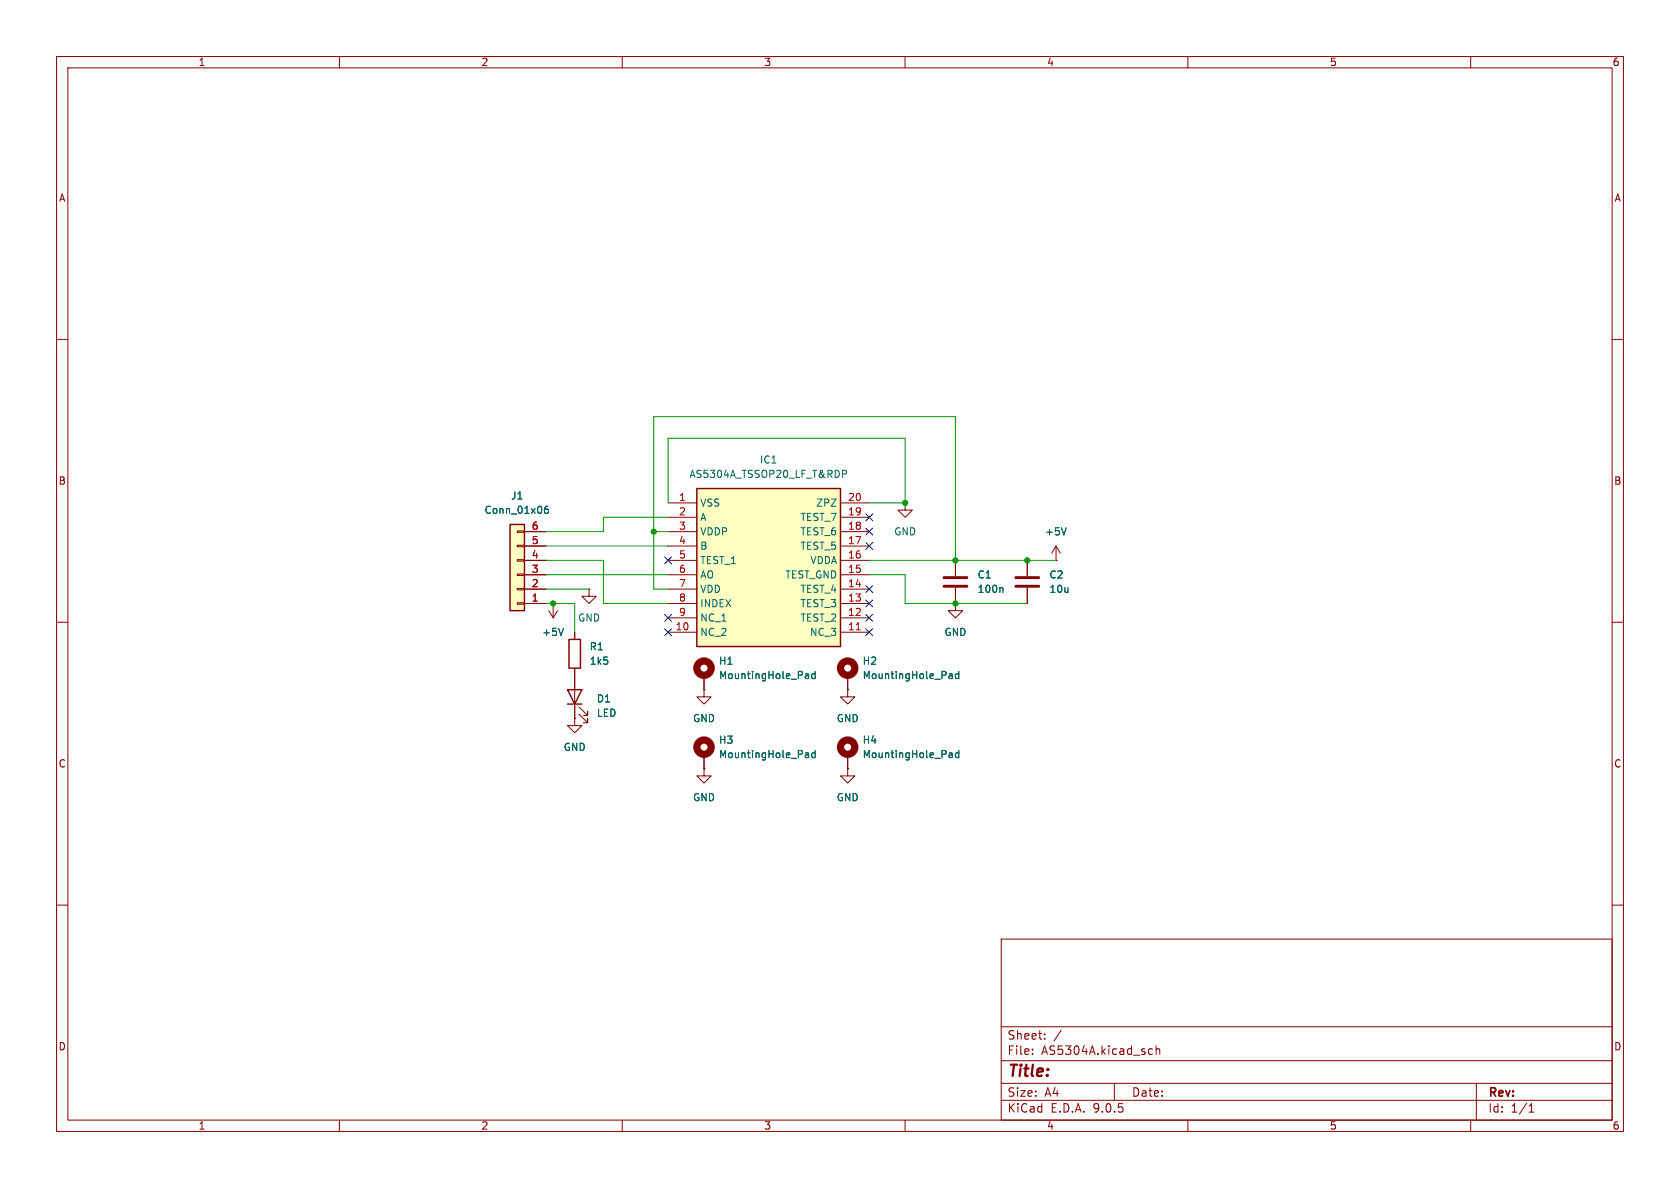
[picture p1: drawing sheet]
(kicad_sch
 (version 20250114)
 (generator "eeschema")
 (generator_version "9.0")
 (paper "A4")
 (lib_symbols
  (symbol "AS5304A_TSSOP20_LF_T&RDP:AS5304A_TSSOP20_LF_T&RDP" (exclude_from_sim no) (in_bom yes) (on_board yes)
   (property "Reference" "IC" (at 31.75 7.62 0) (effects (font (size 1.27 1.27)) (justify left top)))
   (property "Value" "AS5304A_TSSOP20_LF_T&RDP" (at 31.75 5.08 0) (effects (font (size 1.27 1.27)) (justify left top)))
   (property "Footprint" "SOP65P640X120-20N" (at 31.75 -94.92 0) (effects (font (size 1.27 1.27)) (justify left top) (hide yes)))
   (property "Datasheet" "https://look.ams-osram.com/m/6f3f7da07e6fa00/original/AS5304-06-DS000187.pdf" (at 31.75 -194.92 0) (effects (font (size 1.27 1.27)) (justify left top) (hide yes)))
   (property "Description" "Board Mount Hall Effect / Magnetic Sensors AS5304A TSSOP20 LF T&RDP" (at 0 0 0) (effects (font (size 1.27 1.27)) (hide yes)))
   (property "Height" "1.2" (at 31.75 -394.92 0) (effects (font (size 1.27 1.27)) (justify left top) (hide yes)))
   (property "Mouser Part Number" "985-AS5304A-ATSM" (at 31.75 -494.92 0) (effects (font (size 1.27 1.27)) (justify left top) (hide yes)))
   (property "Mouser Price/Stock" "https://www.mouser.co.uk/ProductDetail/ams-OSRAM/AS5304A-TSSOP20-LF-TRDP?qs=17ckDYBRdelPuYzto8BZCA%3D%3D" (at 31.75 -594.92 0) (effects (font (size 1.27 1.27)) (justify left top) (hide yes)))
   (property "Manufacturer_Name" "ams OSRAM" (at 31.75 -694.92 0) (effects (font (size 1.27 1.27)) (justify left top) (hide yes)))
   (property "Manufacturer_Part_Number" "AS5304A TSSOP20 LF T&RDP" (at 31.75 -794.92 0) (effects (font (size 1.27 1.27)) (justify left top) (hide yes)))
   (symbol "AS5304A_TSSOP20_LF_T&RDP_1_1"
    (rectangle (start 5.08 2.54) (end 30.48 -25.4) (stroke (width 0.254) (type default)) (fill (type background)))
    (pin passive line (at 0 0 0) (length 5.08) (name "VSS" (effects (font (size 1.27 1.27)))) (number "1" (effects (font (size 1.27 1.27)))))
    (pin passive line (at 0 -2.54 0) (length 5.08) (name "A" (effects (font (size 1.27 1.27)))) (number "2" (effects (font (size 1.27 1.27)))))
    (pin passive line (at 0 -5.08 0) (length 5.08) (name "VDDP" (effects (font (size 1.27 1.27)))) (number "3" (effects (font (size 1.27 1.27)))))
    (pin passive line (at 0 -7.62 0) (length 5.08) (name "B" (effects (font (size 1.27 1.27)))) (number "4" (effects (font (size 1.27 1.27)))))
    (pin passive line (at 0 -10.16 0) (length 5.08) (name "TEST_1" (effects (font (size 1.27 1.27)))) (number "5" (effects (font (size 1.27 1.27)))))
    (pin passive line (at 0 -12.7 0) (length 5.08) (name "AO" (effects (font (size 1.27 1.27)))) (number "6" (effects (font (size 1.27 1.27)))))
    (pin passive line (at 0 -15.24 0) (length 5.08) (name "VDD" (effects (font (size 1.27 1.27)))) (number "7" (effects (font (size 1.27 1.27)))))
    (pin passive line (at 0 -17.78 0) (length 5.08) (name "INDEX" (effects (font (size 1.27 1.27)))) (number "8" (effects (font (size 1.27 1.27)))))
    (pin passive line (at 0 -20.32 0) (length 5.08) (name "NC_1" (effects (font (size 1.27 1.27)))) (number "9" (effects (font (size 1.27 1.27)))))
    (pin passive line (at 0 -22.86 0) (length 5.08) (name "NC_2" (effects (font (size 1.27 1.27)))) (number "10" (effects (font (size 1.27 1.27)))))
    (pin passive line (at 35.56 0 180) (length 5.08) (name "ZPZ" (effects (font (size 1.27 1.27)))) (number "20" (effects (font (size 1.27 1.27)))))
    (pin passive line (at 35.56 -2.54 180) (length 5.08) (name "TEST_7" (effects (font (size 1.27 1.27)))) (number "19" (effects (font (size 1.27 1.27)))))
    (pin passive line (at 35.56 -5.08 180) (length 5.08) (name "TEST_6" (effects (font (size 1.27 1.27)))) (number "18" (effects (font (size 1.27 1.27)))))
    (pin passive line (at 35.56 -7.62 180) (length 5.08) (name "TEST_5" (effects (font (size 1.27 1.27)))) (number "17" (effects (font (size 1.27 1.27)))))
    (pin passive line (at 35.56 -10.16 180) (length 5.08) (name "VDDA" (effects (font (size 1.27 1.27)))) (number "16" (effects (font (size 1.27 1.27)))))
    (pin passive line (at 35.56 -12.7 180) (length 5.08) (name "TEST_GND" (effects (font (size 1.27 1.27)))) (number "15" (effects (font (size 1.27 1.27)))))
    (pin passive line (at 35.56 -15.24 180) (length 5.08) (name "TEST_4" (effects (font (size 1.27 1.27)))) (number "14" (effects (font (size 1.27 1.27)))))
    (pin passive line (at 35.56 -17.78 180) (length 5.08) (name "TEST_3" (effects (font (size 1.27 1.27)))) (number "13" (effects (font (size 1.27 1.27)))))
    (pin passive line (at 35.56 -20.32 180) (length 5.08) (name "TEST_2" (effects (font (size 1.27 1.27)))) (number "12" (effects (font (size 1.27 1.27)))))
    (pin passive line (at 35.56 -22.86 180) (length 5.08) (name "NC_3" (effects (font (size 1.27 1.27)))) (number "11" (effects (font (size 1.27 1.27))))))
   (embedded_fonts no))
  (symbol "Connector_Generic:Conn_01x06"
   (pin_names
    (offset 1.016) (hide yes)) (exclude_from_sim no) (in_bom yes) (on_board yes)
   (property "Reference" "J" (at 0 7.62 0) (effects (font (size 1.27 1.27))))
   (property "Value" "Conn_01x06" (at 0 -10.16 0) (effects (font (size 1.27 1.27))))
   (property "Footprint" "" (at 0 0 0) (effects (font (size 1.27 1.27)) (hide yes)))
   (property "Datasheet" "~" (at 0 0 0) (effects (font (size 1.27 1.27)) (hide yes)))
   (property "Description" "Generic connector, single row, 01x06, script generated (kicad-library-utils/schlib/autogen/connector/)" (at 0 0 0) (effects (font (size 1.27 1.27)) (hide yes)))
   (symbol "Conn_01x06_1_1"
    (rectangle (start -1.27 6.35) (end 1.27 -8.89) (stroke (width 0.254) (type default)) (fill (type background)))
    (rectangle (start -1.27 5.207) (end 0 4.953) (stroke (width 0.1524) (type default)) (fill (type none)))
    (rectangle (start -1.27 2.667) (end 0 2.413) (stroke (width 0.1524) (type default)) (fill (type none)))
    (rectangle (start -1.27 0.127) (end 0 -0.127) (stroke (width 0.1524) (type default)) (fill (type none)))
    (rectangle (start -1.27 -2.413) (end 0 -2.667) (stroke (width 0.1524) (type default)) (fill (type none)))
    (rectangle (start -1.27 -4.953) (end 0 -5.207) (stroke (width 0.1524) (type default)) (fill (type none)))
    (rectangle (start -1.27 -7.493) (end 0 -7.747) (stroke (width 0.1524) (type default)) (fill (type none)))
    (pin passive line (at -5.08 5.08 0) (length 3.81) (name "Pin_1" (effects (font (size 1.27 1.27)))) (number "1" (effects (font (size 1.27 1.27)))))
    (pin passive line (at -5.08 2.54 0) (length 3.81) (name "Pin_2" (effects (font (size 1.27 1.27)))) (number "2" (effects (font (size 1.27 1.27)))))
    (pin passive line (at -5.08 0 0) (length 3.81) (name "Pin_3" (effects (font (size 1.27 1.27)))) (number "3" (effects (font (size 1.27 1.27)))))
    (pin passive line (at -5.08 -2.54 0) (length 3.81) (name "Pin_4" (effects (font (size 1.27 1.27)))) (number "4" (effects (font (size 1.27 1.27)))))
    (pin passive line (at -5.08 -5.08 0) (length 3.81) (name "Pin_5" (effects (font (size 1.27 1.27)))) (number "5" (effects (font (size 1.27 1.27)))))
    (pin passive line (at -5.08 -7.62 0) (length 3.81) (name "Pin_6" (effects (font (size 1.27 1.27)))) (number "6" (effects (font (size 1.27 1.27))))))
   (embedded_fonts no))
  (symbol "Device:C"
   (pin_numbers (hide yes))
   (pin_names
    (offset 0.254)) (exclude_from_sim no) (in_bom yes) (on_board yes)
   (property "Reference" "C" (at 0.635 2.54 0) (effects (font (size 1.27 1.27)) (justify left)))
   (property "Value" "C" (at 0.635 -2.54 0) (effects (font (size 1.27 1.27)) (justify left)))
   (property "Footprint" "" (at 0.9652 -3.81 0) (effects (font (size 1.27 1.27)) (hide yes)))
   (property "Datasheet" "~" (at 0 0 0) (effects (font (size 1.27 1.27)) (hide yes)))
   (property "Description" "Unpolarized capacitor" (at 0 0 0) (effects (font (size 1.27 1.27)) (hide yes)))
   (symbol "C_0_1"
    (polyline (pts (xy -2.032 0.762) (xy 2.032 0.762)) (stroke (width 0.508) (type default)) (fill (type none)))
    (polyline (pts (xy -2.032 -0.762) (xy 2.032 -0.762)) (stroke (width 0.508) (type default)) (fill (type none))))
   (symbol "C_1_1"
    (pin passive line (at 0 3.81 270) (length 2.794) (name "~" (effects (font (size 1.27 1.27)))) (number "1" (effects (font (size 1.27 1.27)))))
    (pin passive line (at 0 -3.81 90) (length 2.794) (name "~" (effects (font (size 1.27 1.27)))) (number "2" (effects (font (size 1.27 1.27))))))
   (embedded_fonts no))
  (symbol "Device:LED"
   (pin_numbers (hide yes))
   (pin_names
    (offset 1.016) (hide yes)) (exclude_from_sim no) (in_bom yes) (on_board yes)
   (property "Reference" "D" (at 0 2.54 0) (effects (font (size 1.27 1.27))))
   (property "Value" "LED" (at 0 -2.54 0) (effects (font (size 1.27 1.27))))
   (property "Footprint" "" (at 0 0 0) (effects (font (size 1.27 1.27)) (hide yes)))
   (property "Datasheet" "~" (at 0 0 0) (effects (font (size 1.27 1.27)) (hide yes)))
   (property "Description" "Light emitting diode" (at 0 0 0) (effects (font (size 1.27 1.27)) (hide yes)))
   (property "Sim.Pins" "1=K 2=A" (at 0 0 0) (effects (font (size 1.27 1.27)) (hide yes)))
   (symbol "LED_0_1"
    (polyline (pts (xy -3.048 -0.762) (xy -4.572 -2.286) (xy -3.81 -2.286) (xy -4.572 -2.286) (xy -4.572 -1.524)) (stroke (width 0) (type default)) (fill (type none)))
    (polyline (pts (xy -1.778 -0.762) (xy -3.302 -2.286) (xy -2.54 -2.286) (xy -3.302 -2.286) (xy -3.302 -1.524)) (stroke (width 0) (type default)) (fill (type none)))
    (polyline (pts (xy -1.27 0) (xy 1.27 0)) (stroke (width 0) (type default)) (fill (type none)))
    (polyline (pts (xy -1.27 -1.27) (xy -1.27 1.27)) (stroke (width 0.254) (type default)) (fill (type none)))
    (polyline (pts (xy 1.27 -1.27) (xy 1.27 1.27) (xy -1.27 0) (xy 1.27 -1.27)) (stroke (width 0.254) (type default)) (fill (type none))))
   (symbol "LED_1_1"
    (pin passive line (at -3.81 0 0) (length 2.54) (name "K" (effects (font (size 1.27 1.27)))) (number "1" (effects (font (size 1.27 1.27)))))
    (pin passive line (at 3.81 0 180) (length 2.54) (name "A" (effects (font (size 1.27 1.27)))) (number "2" (effects (font (size 1.27 1.27))))))
   (embedded_fonts no))
  (symbol "Device:R"
   (pin_numbers (hide yes))
   (pin_names
    (offset 0)) (exclude_from_sim no) (in_bom yes) (on_board yes)
   (property "Reference" "R" (at 2.032 0 90) (effects (font (size 1.27 1.27))))
   (property "Value" "R" (at 0 0 90) (effects (font (size 1.27 1.27))))
   (property "Footprint" "" (at -1.778 0 90) (effects (font (size 1.27 1.27)) (hide yes)))
   (property "Datasheet" "~" (at 0 0 0) (effects (font (size 1.27 1.27)) (hide yes)))
   (property "Description" "Resistor" (at 0 0 0) (effects (font (size 1.27 1.27)) (hide yes)))
   (symbol "R_0_1"
    (rectangle (start -1.016 -2.54) (end 1.016 2.54) (stroke (width 0.254) (type default)) (fill (type none))))
   (symbol "R_1_1"
    (pin passive line (at 0 3.81 270) (length 1.27) (name "~" (effects (font (size 1.27 1.27)))) (number "1" (effects (font (size 1.27 1.27)))))
    (pin passive line (at 0 -3.81 90) (length 1.27) (name "~" (effects (font (size 1.27 1.27)))) (number "2" (effects (font (size 1.27 1.27))))))
   (embedded_fonts no))
  (symbol "Mechanical:MountingHole_Pad"
   (pin_numbers (hide yes))
   (pin_names
    (offset 1.016) (hide yes)) (exclude_from_sim no) (in_bom no) (on_board yes)
   (property "Reference" "H" (at 0 6.35 0) (effects (font (size 1.27 1.27))))
   (property "Value" "MountingHole_Pad" (at 0 4.445 0) (effects (font (size 1.27 1.27))))
   (property "Footprint" "" (at 0 0 0) (effects (font (size 1.27 1.27)) (hide yes)))
   (property "Datasheet" "~" (at 0 0 0) (effects (font (size 1.27 1.27)) (hide yes)))
   (property "Description" "Mounting Hole with connection" (at 0 0 0) (effects (font (size 1.27 1.27)) (hide yes)))
   (symbol "MountingHole_Pad_0_1"
    (circle (center 0 1.27) (radius 1.27) (stroke (width 1.27) (type default)) (fill (type none))))
   (symbol "MountingHole_Pad_1_1"
    (pin input line (at 0 -2.54 90) (length 2.54) (name "1" (effects (font (size 1.27 1.27)))) (number "1" (effects (font (size 1.27 1.27))))))
   (embedded_fonts no))
  (symbol "power:+5V"
   (power)
   (pin_numbers (hide yes))
   (pin_names
    (offset 0) (hide yes)) (exclude_from_sim no) (in_bom yes) (on_board yes)
   (property "Reference" "#PWR" (at 0 -3.81 0) (effects (font (size 1.27 1.27)) (hide yes)))
   (property "Value" "+5V" (at 0 3.556 0) (effects (font (size 1.27 1.27))))
   (property "Footprint" "" (at 0 0 0) (effects (font (size 1.27 1.27)) (hide yes)))
   (property "Datasheet" "" (at 0 0 0) (effects (font (size 1.27 1.27)) (hide yes)))
   (property "Description" "Power symbol creates a global label with name \"+5V\"" (at 0 0 0) (effects (font (size 1.27 1.27)) (hide yes)))
   (symbol "+5V_0_1"
    (polyline (pts (xy -0.762 1.27) (xy 0 2.54)) (stroke (width 0) (type default)) (fill (type none)))
    (polyline (pts (xy 0 2.54) (xy 0.762 1.27)) (stroke (width 0) (type default)) (fill (type none)))
    (polyline (pts (xy 0 0) (xy 0 2.54)) (stroke (width 0) (type default)) (fill (type none))))
   (symbol "+5V_1_1"
    (pin power_in line (at 0 0 90) (length 0) (name "~" (effects (font (size 1.27 1.27)))) (number "1" (effects (font (size 1.27 1.27))))))
   (embedded_fonts no))
  (symbol "power:GND"
   (power)
   (pin_numbers (hide yes))
   (pin_names
    (offset 0) (hide yes)) (exclude_from_sim no) (in_bom yes) (on_board yes)
   (property "Reference" "#PWR" (at 0 -6.35 0) (effects (font (size 1.27 1.27)) (hide yes)))
   (property "Value" "GND" (at 0 -3.81 0) (effects (font (size 1.27 1.27))))
   (property "Footprint" "" (at 0 0 0) (effects (font (size 1.27 1.27)) (hide yes)))
   (property "Datasheet" "" (at 0 0 0) (effects (font (size 1.27 1.27)) (hide yes)))
   (property "Description" "Power symbol creates a global label with name \"GND\" , ground" (at 0 0 0) (effects (font (size 1.27 1.27)) (hide yes)))
   (symbol "GND_0_1"
    (polyline (pts (xy 0 0) (xy 0 -1.27) (xy 1.27 -1.27) (xy 0 -2.54) (xy -1.27 -1.27) (xy 0 -1.27)) (stroke (width 0) (type default)) (fill (type none))))
   (symbol "GND_1_1"
    (pin power_in line (at 0 0 270) (length 0) (name "~" (effects (font (size 1.27 1.27)))) (number "1" (effects (font (size 1.27 1.27))))))
   (embedded_fonts no)))
 (junction
  (at 160.02 88.9)
  (diameter 0)
  (color 0 0 0 0))
 (junction
  (at 115.57 93.98)
  (diameter 0)
  (color 0 0 0 0))
 (junction
  (at 97.79 106.68)
  (diameter 0)
  (color 0 0 0 0))
 (junction
  (at 168.91 99.06)
  (diameter 0)
  (color 0 0 0 0))
 (junction
  (at 181.61 99.06)
  (diameter 0)
  (color 0 0 0 0))
 (junction
  (at 168.91 106.68)
  (diameter 0)
  (color 0 0 0 0))
 (no_connect
  (at 153.67 104.14))
 (no_connect
  (at 153.67 91.44))
 (no_connect
  (at 153.67 106.68))
 (no_connect
  (at 153.67 96.52))
 (no_connect
  (at 153.67 109.22))
 (no_connect
  (at 118.11 109.22))
 (no_connect
  (at 118.11 111.76))
 (no_connect
  (at 153.67 111.76))
 (no_connect
  (at 153.67 93.98))
 (no_connect
  (at 118.11 99.06))
 (wire
  (pts (xy 153.67 88.9) (xy 160.02 88.9))
  (stroke (width 0) (type default)))
 (wire
  (pts (xy 168.91 99.06) (xy 168.91 73.66))
  (stroke (width 0) (type default)))
 (wire
  (pts (xy 106.68 99.06) (xy 96.52 99.06))
  (stroke (width 0) (type default)))
 (wire
  (pts (xy 168.91 106.68) (xy 181.61 106.68))
  (stroke (width 0) (type default)))
 (wire
  (pts (xy 115.57 93.98) (xy 115.57 104.14))
  (stroke (width 0) (type default)))
 (wire
  (pts (xy 115.57 104.14) (xy 118.11 104.14))
  (stroke (width 0) (type default)))
 (wire
  (pts (xy 160.02 77.47) (xy 160.02 88.9))
  (stroke (width 0) (type default)))
 (wire
  (pts (xy 160.02 101.6) (xy 160.02 106.68))
  (stroke (width 0) (type default)))
 (wire
  (pts (xy 106.68 91.44) (xy 106.68 93.98))
  (stroke (width 0) (type default)))
 (wire
  (pts (xy 115.57 93.98) (xy 118.11 93.98))
  (stroke (width 0) (type default)))
 (wire
  (pts (xy 101.6 106.68) (xy 97.79 106.68))
  (stroke (width 0) (type default)))
 (wire
  (pts (xy 106.68 106.68) (xy 106.68 99.06))
  (stroke (width 0) (type default)))
 (wire
  (pts (xy 96.52 101.6) (xy 118.11 101.6))
  (stroke (width 0) (type default)))
 (wire
  (pts (xy 118.11 77.47) (xy 160.02 77.47))
  (stroke (width 0) (type default)))
 (wire
  (pts (xy 96.52 104.14) (xy 104.14 104.14))
  (stroke (width 0) (type default)))
 (wire
  (pts (xy 96.52 96.52) (xy 118.11 96.52))
  (stroke (width 0) (type default)))
 (wire
  (pts (xy 186.69 99.06) (xy 181.61 99.06))
  (stroke (width 0) (type default)))
 (wire
  (pts (xy 115.57 73.66) (xy 115.57 93.98))
  (stroke (width 0) (type default)))
 (wire
  (pts (xy 181.61 99.06) (xy 168.91 99.06))
  (stroke (width 0) (type default)))
 (wire
  (pts (xy 153.67 101.6) (xy 160.02 101.6))
  (stroke (width 0) (type default)))
 (wire
  (pts (xy 160.02 106.68) (xy 168.91 106.68))
  (stroke (width 0) (type default)))
 (wire
  (pts (xy 153.67 99.06) (xy 168.91 99.06))
  (stroke (width 0) (type default)))
 (wire
  (pts (xy 118.11 106.68) (xy 106.68 106.68))
  (stroke (width 0) (type default)))
 (wire
  (pts (xy 96.52 106.68) (xy 97.79 106.68))
  (stroke (width 0) (type default)))
 (wire
  (pts (xy 168.91 73.66) (xy 115.57 73.66))
  (stroke (width 0) (type default)))
 (wire
  (pts (xy 118.11 91.44) (xy 106.68 91.44))
  (stroke (width 0) (type default)))
 (wire
  (pts (xy 96.52 93.98) (xy 106.68 93.98))
  (stroke (width 0) (type default)))
 (wire
  (pts (xy 101.6 111.76) (xy 101.6 106.68))
  (stroke (width 0) (type default)))
 (wire
  (pts (xy 118.11 88.9) (xy 118.11 77.47))
  (stroke (width 0) (type default)))
 (symbol
  (lib_id "Connector_Generic:Conn_01x06")
  (at 91.44 101.6 180)
  (unit 1)
  (exclude_from_sim no)
  (in_bom yes)
  (on_board yes)
  (dnp no)
  (fields_autoplaced yes)
  (property "Reference" "J1" (at 91.44 87.63 0) (effects (font (size 1.27 1.27))))
  (property "Value" "Conn_01x06" (at 91.44 90.17 0) (effects (font (size 1.27 1.27))))
  (property "Footprint" "Connector_PinHeader_2.54mm:PinHeader_1x06_P2.54mm_Vertical" (at 91.44 101.6 0) (effects (font (size 1.27 1.27)) (hide yes)))
  (property "Datasheet" "~" (at 91.44 101.6 0) (effects (font (size 1.27 1.27)) (hide yes)))
  (property "Description" "Generic connector, single row, 01x06, script generated (kicad-library-utils/schlib/autogen/connector/)" (at 91.44 101.6 0) (effects (font (size 1.27 1.27)) (hide yes)))
  (pin "1")
  (pin "3")
  (pin "4")
  (pin "2")
  (pin "6")
  (pin "5"))
 (symbol
  (lib_id "power:GND")
  (at 149.86 135.89 0)
  (unit 1)
  (exclude_from_sim no)
  (in_bom yes)
  (on_board yes)
  (dnp no)
  (fields_autoplaced yes)
  (property "Reference" "#PWR09" (at 149.86 142.24 0) (effects (font (size 1.27 1.27)) (hide yes)))
  (property "Value" "GND" (at 149.86 140.97 0) (effects (font (size 1.27 1.27))))
  (property "Footprint" "" (at 149.86 135.89 0) (effects (font (size 1.27 1.27)) (hide yes)))
  (property "Datasheet" "" (at 149.86 135.89 0) (effects (font (size 1.27 1.27)) (hide yes)))
  (property "Description" "Power symbol creates a global label with name \"GND\" , ground" (at 149.86 135.89 0) (effects (font (size 1.27 1.27)) (hide yes)))
  (pin "1"))
 (symbol
  (lib_id "power:GND")
  (at 104.14 104.14 0)
  (unit 1)
  (exclude_from_sim no)
  (in_bom yes)
  (on_board yes)
  (dnp no)
  (fields_autoplaced yes)
  (property "Reference" "#PWR04" (at 104.14 110.49 0) (effects (font (size 1.27 1.27)) (hide yes)))
  (property "Value" "GND" (at 104.14 109.22 0) (effects (font (size 1.27 1.27))))
  (property "Footprint" "" (at 104.14 104.14 0) (effects (font (size 1.27 1.27)) (hide yes)))
  (property "Datasheet" "" (at 104.14 104.14 0) (effects (font (size 1.27 1.27)) (hide yes)))
  (property "Description" "Power symbol creates a global label with name \"GND\" , ground" (at 104.14 104.14 0) (effects (font (size 1.27 1.27)) (hide yes)))
  (pin "1"))
 (symbol
  (lib_id "Mechanical:MountingHole_Pad")
  (at 149.86 119.38 0)
  (unit 1)
  (exclude_from_sim no)
  (in_bom no)
  (on_board yes)
  (dnp no)
  (fields_autoplaced yes)
  (property "Reference" "H2" (at 152.4 116.8399 0) (effects (font (size 1.27 1.27)) (justify left)))
  (property "Value" "MountingHole_Pad" (at 152.4 119.3799 0) (effects (font (size 1.27 1.27)) (justify left)))
  (property "Footprint" "MountingHole:MountingHole_3.2mm_M3_DIN965_Pad" (at 149.86 119.38 0) (effects (font (size 1.27 1.27)) (hide yes)))
  (property "Datasheet" "~" (at 149.86 119.38 0) (effects (font (size 1.27 1.27)) (hide yes)))
  (property "Description" "Mounting Hole with connection" (at 149.86 119.38 0) (effects (font (size 1.27 1.27)) (hide yes)))
  (pin "1"))
 (symbol
  (lib_id "power:GND")
  (at 101.6 127 0)
  (unit 1)
  (exclude_from_sim no)
  (in_bom yes)
  (on_board yes)
  (dnp no)
  (fields_autoplaced yes)
  (property "Reference" "#PWR010" (at 101.6 133.35 0) (effects (font (size 1.27 1.27)) (hide yes)))
  (property "Value" "GND" (at 101.6 132.08 0) (effects (font (size 1.27 1.27))))
  (property "Footprint" "" (at 101.6 127 0) (effects (font (size 1.27 1.27)) (hide yes)))
  (property "Datasheet" "" (at 101.6 127 0) (effects (font (size 1.27 1.27)) (hide yes)))
  (property "Description" "Power symbol creates a global label with name \"GND\" , ground" (at 101.6 127 0) (effects (font (size 1.27 1.27)) (hide yes)))
  (pin "1"))
 (symbol
  (lib_id "power:+5V")
  (at 97.79 106.68 180)
  (unit 1)
  (exclude_from_sim no)
  (in_bom yes)
  (on_board yes)
  (dnp no)
  (fields_autoplaced yes)
  (property "Reference" "#PWR05" (at 97.79 102.87 0) (effects (font (size 1.27 1.27)) (hide yes)))
  (property "Value" "+5V" (at 97.79 111.76 0) (effects (font (size 1.27 1.27))))
  (property "Footprint" "" (at 97.79 106.68 0) (effects (font (size 1.27 1.27)) (hide yes)))
  (property "Datasheet" "" (at 97.79 106.68 0) (effects (font (size 1.27 1.27)) (hide yes)))
  (property "Description" "Power symbol creates a global label with name \"+5V\"" (at 97.79 106.68 0) (effects (font (size 1.27 1.27)) (hide yes)))
  (pin "1"))
 (symbol
  (lib_id "power:GND")
  (at 124.46 121.92 0)
  (unit 1)
  (exclude_from_sim no)
  (in_bom yes)
  (on_board yes)
  (dnp no)
  (fields_autoplaced yes)
  (property "Reference" "#PWR06" (at 124.46 128.27 0) (effects (font (size 1.27 1.27)) (hide yes)))
  (property "Value" "GND" (at 124.46 127 0) (effects (font (size 1.27 1.27))))
  (property "Footprint" "" (at 124.46 121.92 0) (effects (font (size 1.27 1.27)) (hide yes)))
  (property "Datasheet" "" (at 124.46 121.92 0) (effects (font (size 1.27 1.27)) (hide yes)))
  (property "Description" "Power symbol creates a global label with name \"GND\" , ground" (at 124.46 121.92 0) (effects (font (size 1.27 1.27)) (hide yes)))
  (pin "1"))
 (symbol
  (lib_id "Device:C")
  (at 181.61 102.87 0)
  (unit 1)
  (exclude_from_sim no)
  (in_bom yes)
  (on_board yes)
  (dnp no)
  (fields_autoplaced yes)
  (property "Reference" "C2" (at 185.42 101.5999 0) (effects (font (size 1.27 1.27)) (justify left)))
  (property "Value" "10u" (at 185.42 104.1399 0) (effects (font (size 1.27 1.27)) (justify left)))
  (property "Footprint" "Capacitor_SMD:C_1206_3216Metric_Pad1.33x1.80mm_HandSolder" (at 182.5752 106.68 0) (effects (font (size 1.27 1.27)) (hide yes)))
  (property "Datasheet" "~" (at 181.61 102.87 0) (effects (font (size 1.27 1.27)) (hide yes)))
  (property "Description" "Unpolarized capacitor" (at 181.61 102.87 0) (effects (font (size 1.27 1.27)) (hide yes)))
  (pin "2")
  (pin "1"))
 (symbol
  (lib_id "Mechanical:MountingHole_Pad")
  (at 124.46 133.35 0)
  (unit 1)
  (exclude_from_sim no)
  (in_bom no)
  (on_board yes)
  (dnp no)
  (fields_autoplaced yes)
  (property "Reference" "H3" (at 127 130.8099 0) (effects (font (size 1.27 1.27)) (justify left)))
  (property "Value" "MountingHole_Pad" (at 127 133.3499 0) (effects (font (size 1.27 1.27)) (justify left)))
  (property "Footprint" "MountingHole:MountingHole_3.2mm_M3_DIN965_Pad" (at 124.46 133.35 0) (effects (font (size 1.27 1.27)) (hide yes)))
  (property "Datasheet" "~" (at 124.46 133.35 0) (effects (font (size 1.27 1.27)) (hide yes)))
  (property "Description" "Mounting Hole with connection" (at 124.46 133.35 0) (effects (font (size 1.27 1.27)) (hide yes)))
  (pin "1"))
 (symbol
  (lib_id "power:+5V")
  (at 186.69 99.06 0)
  (unit 1)
  (exclude_from_sim no)
  (in_bom yes)
  (on_board yes)
  (dnp no)
  (fields_autoplaced yes)
  (property "Reference" "#PWR02" (at 186.69 102.87 0) (effects (font (size 1.27 1.27)) (hide yes)))
  (property "Value" "+5V" (at 186.69 93.98 0) (effects (font (size 1.27 1.27))))
  (property "Footprint" "" (at 186.69 99.06 0) (effects (font (size 1.27 1.27)) (hide yes)))
  (property "Datasheet" "" (at 186.69 99.06 0) (effects (font (size 1.27 1.27)) (hide yes)))
  (property "Description" "Power symbol creates a global label with name \"+5V\"" (at 186.69 99.06 0) (effects (font (size 1.27 1.27)) (hide yes)))
  (pin "1"))
 (symbol
  (lib_id "Device:R")
  (at 101.6 115.57 0)
  (unit 1)
  (exclude_from_sim no)
  (in_bom yes)
  (on_board yes)
  (dnp no)
  (fields_autoplaced yes)
  (property "Reference" "R1" (at 104.14 114.2999 0) (effects (font (size 1.27 1.27)) (justify left)))
  (property "Value" "1k5" (at 104.14 116.8399 0) (effects (font (size 1.27 1.27)) (justify left)))
  (property "Footprint" "Resistor_SMD:R_1206_3216Metric_Pad1.30x1.75mm_HandSolder" (at 99.822 115.57 90) (effects (font (size 1.27 1.27)) (hide yes)))
  (property "Datasheet" "~" (at 101.6 115.57 0) (effects (font (size 1.27 1.27)) (hide yes)))
  (property "Description" "Resistor" (at 101.6 115.57 0) (effects (font (size 1.27 1.27)) (hide yes)))
  (pin "2")
  (pin "1"))
 (symbol
  (lib_id "Device:LED")
  (at 101.6 123.19 90)
  (unit 1)
  (exclude_from_sim no)
  (in_bom yes)
  (on_board yes)
  (dnp no)
  (fields_autoplaced yes)
  (property "Reference" "D1" (at 105.41 123.5074 90) (effects (font (size 1.27 1.27)) (justify right)))
  (property "Value" "LED" (at 105.41 126.0474 90) (effects (font (size 1.27 1.27)) (justify right)))
  (property "Footprint" "LED_SMD:LED_1206_3216Metric_Pad1.42x1.75mm_HandSolder" (at 101.6 123.19 0) (effects (font (size 1.27 1.27)) (hide yes)))
  (property "Datasheet" "~" (at 101.6 123.19 0) (effects (font (size 1.27 1.27)) (hide yes)))
  (property "Description" "Light emitting diode" (at 101.6 123.19 0) (effects (font (size 1.27 1.27)) (hide yes)))
  (property "Sim.Pins" "1=K 2=A" (at 101.6 123.19 0) (effects (font (size 1.27 1.27)) (hide yes)))
  (pin "1")
  (pin "2"))
 (symbol
  (lib_id "Mechanical:MountingHole_Pad")
  (at 124.46 119.38 0)
  (unit 1)
  (exclude_from_sim no)
  (in_bom no)
  (on_board yes)
  (dnp no)
  (fields_autoplaced yes)
  (property "Reference" "H1" (at 127 116.8399 0) (effects (font (size 1.27 1.27)) (justify left)))
  (property "Value" "MountingHole_Pad" (at 127 119.3799 0) (effects (font (size 1.27 1.27)) (justify left)))
  (property "Footprint" "MountingHole:MountingHole_3.2mm_M3_DIN965_Pad" (at 124.46 119.38 0) (effects (font (size 1.27 1.27)) (hide yes)))
  (property "Datasheet" "~" (at 124.46 119.38 0) (effects (font (size 1.27 1.27)) (hide yes)))
  (property "Description" "Mounting Hole with connection" (at 124.46 119.38 0) (effects (font (size 1.27 1.27)) (hide yes)))
  (pin "1"))
 (symbol
  (lib_id "Mechanical:MountingHole_Pad")
  (at 149.86 133.35 0)
  (unit 1)
  (exclude_from_sim no)
  (in_bom no)
  (on_board yes)
  (dnp no)
  (fields_autoplaced yes)
  (property "Reference" "H4" (at 152.4 130.8099 0) (effects (font (size 1.27 1.27)) (justify left)))
  (property "Value" "MountingHole_Pad" (at 152.4 133.3499 0) (effects (font (size 1.27 1.27)) (justify left)))
  (property "Footprint" "MountingHole:MountingHole_3.2mm_M3_DIN965_Pad" (at 149.86 133.35 0) (effects (font (size 1.27 1.27)) (hide yes)))
  (property "Datasheet" "~" (at 149.86 133.35 0) (effects (font (size 1.27 1.27)) (hide yes)))
  (property "Description" "Mounting Hole with connection" (at 149.86 133.35 0) (effects (font (size 1.27 1.27)) (hide yes)))
  (pin "1"))
 (symbol
  (lib_id "power:GND")
  (at 149.86 121.92 0)
  (unit 1)
  (exclude_from_sim no)
  (in_bom yes)
  (on_board yes)
  (dnp no)
  (fields_autoplaced yes)
  (property "Reference" "#PWR07" (at 149.86 128.27 0) (effects (font (size 1.27 1.27)) (hide yes)))
  (property "Value" "GND" (at 149.86 127 0) (effects (font (size 1.27 1.27))))
  (property "Footprint" "" (at 149.86 121.92 0) (effects (font (size 1.27 1.27)) (hide yes)))
  (property "Datasheet" "" (at 149.86 121.92 0) (effects (font (size 1.27 1.27)) (hide yes)))
  (property "Description" "Power symbol creates a global label with name \"GND\" , ground" (at 149.86 121.92 0) (effects (font (size 1.27 1.27)) (hide yes)))
  (pin "1"))
 (symbol
  (lib_id "power:GND")
  (at 168.91 106.68 0)
  (unit 1)
  (exclude_from_sim no)
  (in_bom yes)
  (on_board yes)
  (dnp no)
  (fields_autoplaced yes)
  (property "Reference" "#PWR03" (at 168.91 113.03 0) (effects (font (size 1.27 1.27)) (hide yes)))
  (property "Value" "GND" (at 168.91 111.76 0) (effects (font (size 1.27 1.27))))
  (property "Footprint" "" (at 168.91 106.68 0) (effects (font (size 1.27 1.27)) (hide yes)))
  (property "Datasheet" "" (at 168.91 106.68 0) (effects (font (size 1.27 1.27)) (hide yes)))
  (property "Description" "Power symbol creates a global label with name \"GND\" , ground" (at 168.91 106.68 0) (effects (font (size 1.27 1.27)) (hide yes)))
  (pin "1"))
 (symbol
  (lib_id "Device:C")
  (at 168.91 102.87 0)
  (unit 1)
  (exclude_from_sim no)
  (in_bom yes)
  (on_board yes)
  (dnp no)
  (fields_autoplaced yes)
  (property "Reference" "C1" (at 172.72 101.5999 0) (effects (font (size 1.27 1.27)) (justify left)))
  (property "Value" "100n" (at 172.72 104.1399 0) (effects (font (size 1.27 1.27)) (justify left)))
  (property "Footprint" "Capacitor_SMD:C_0805_2012Metric_Pad1.18x1.45mm_HandSolder" (at 169.8752 106.68 0) (effects (font (size 1.27 1.27)) (hide yes)))
  (property "Datasheet" "~" (at 168.91 102.87 0) (effects (font (size 1.27 1.27)) (hide yes)))
  (property "Description" "Unpolarized capacitor" (at 168.91 102.87 0) (effects (font (size 1.27 1.27)) (hide yes)))
  (pin "2")
  (pin "1"))
 (symbol
  (lib_id "power:GND")
  (at 124.46 135.89 0)
  (unit 1)
  (exclude_from_sim no)
  (in_bom yes)
  (on_board yes)
  (dnp no)
  (fields_autoplaced yes)
  (property "Reference" "#PWR08" (at 124.46 142.24 0) (effects (font (size 1.27 1.27)) (hide yes)))
  (property "Value" "GND" (at 124.46 140.97 0) (effects (font (size 1.27 1.27))))
  (property "Footprint" "" (at 124.46 135.89 0) (effects (font (size 1.27 1.27)) (hide yes)))
  (property "Datasheet" "" (at 124.46 135.89 0) (effects (font (size 1.27 1.27)) (hide yes)))
  (property "Description" "Power symbol creates a global label with name \"GND\" , ground" (at 124.46 135.89 0) (effects (font (size 1.27 1.27)) (hide yes)))
  (pin "1"))
 (symbol
  (lib_id "AS5304A_TSSOP20_LF_T&RDP:AS5304A_TSSOP20_LF_T&RDP")
  (at 118.11 88.9 0)
  (unit 1)
  (exclude_from_sim no)
  (in_bom yes)
  (on_board yes)
  (dnp no)
  (fields_autoplaced yes)
  (property "Reference" "IC1" (at 135.89 81.28 0) (effects (font (size 1.27 1.27))))
  (property "Value" "AS5304A_TSSOP20_LF_T&RDP" (at 135.89 83.82 0) (effects (font (size 1.27 1.27))))
  (property "Footprint" "My_footprints:SOP65P640X120-20N" (at 149.86 183.82 0) (effects (font (size 1.27 1.27)) (justify left top) (hide yes)))
  (property "Datasheet" "https://look.ams-osram.com/m/6f3f7da07e6fa00/original/AS5304-06-DS000187.pdf" (at 149.86 283.82 0) (effects (font (size 1.27 1.27)) (justify left top) (hide yes)))
  (property "Description" "Board Mount Hall Effect / Magnetic Sensors AS5304A TSSOP20 LF T&RDP" (at 118.11 88.9 0) (effects (font (size 1.27 1.27)) (hide yes)))
  (property "Height" "1.2" (at 149.86 483.82 0) (effects (font (size 1.27 1.27)) (justify left top) (hide yes)))
  (property "Mouser Part Number" "985-AS5304A-ATSM" (at 149.86 583.82 0) (effects (font (size 1.27 1.27)) (justify left top) (hide yes)))
  (property "Mouser Price/Stock" "https://www.mouser.co.uk/ProductDetail/ams-OSRAM/AS5304A-TSSOP20-LF-TRDP?qs=17ckDYBRdelPuYzto8BZCA%3D%3D" (at 149.86 683.82 0) (effects (font (size 1.27 1.27)) (justify left top) (hide yes)))
  (property "Manufacturer_Name" "ams OSRAM" (at 149.86 783.82 0) (effects (font (size 1.27 1.27)) (justify left top) (hide yes)))
  (property "Manufacturer_Part_Number" "AS5304A TSSOP20 LF T&RDP" (at 149.86 883.82 0) (effects (font (size 1.27 1.27)) (justify left top) (hide yes)))
  (pin "6")
  (pin "18")
  (pin "2")
  (pin "1")
  (pin "7")
  (pin "9")
  (pin "12")
  (pin "11")
  (pin "15")
  (pin "16")
  (pin "10")
  (pin "20")
  (pin "13")
  (pin "4")
  (pin "14")
  (pin "19")
  (pin "3")
  (pin "5")
  (pin "8")
  (pin "17"))
 (symbol
  (lib_id "power:GND")
  (at 160.02 88.9 0)
  (unit 1)
  (exclude_from_sim no)
  (in_bom yes)
  (on_board yes)
  (dnp no)
  (fields_autoplaced yes)
  (property "Reference" "#PWR01" (at 160.02 95.25 0) (effects (font (size 1.27 1.27)) (hide yes)))
  (property "Value" "GND" (at 160.02 93.98 0) (effects (font (size 1.27 1.27))))
  (property "Footprint" "" (at 160.02 88.9 0) (effects (font (size 1.27 1.27)) (hide yes)))
  (property "Datasheet" "" (at 160.02 88.9 0) (effects (font (size 1.27 1.27)) (hide yes)))
  (property "Description" "Power symbol creates a global label with name \"GND\" , ground" (at 160.02 88.9 0) (effects (font (size 1.27 1.27)) (hide yes)))
  (pin "1"))
 (sheet_instances
  (path ""
   (page "1")))
 (embedded_fonts no))
